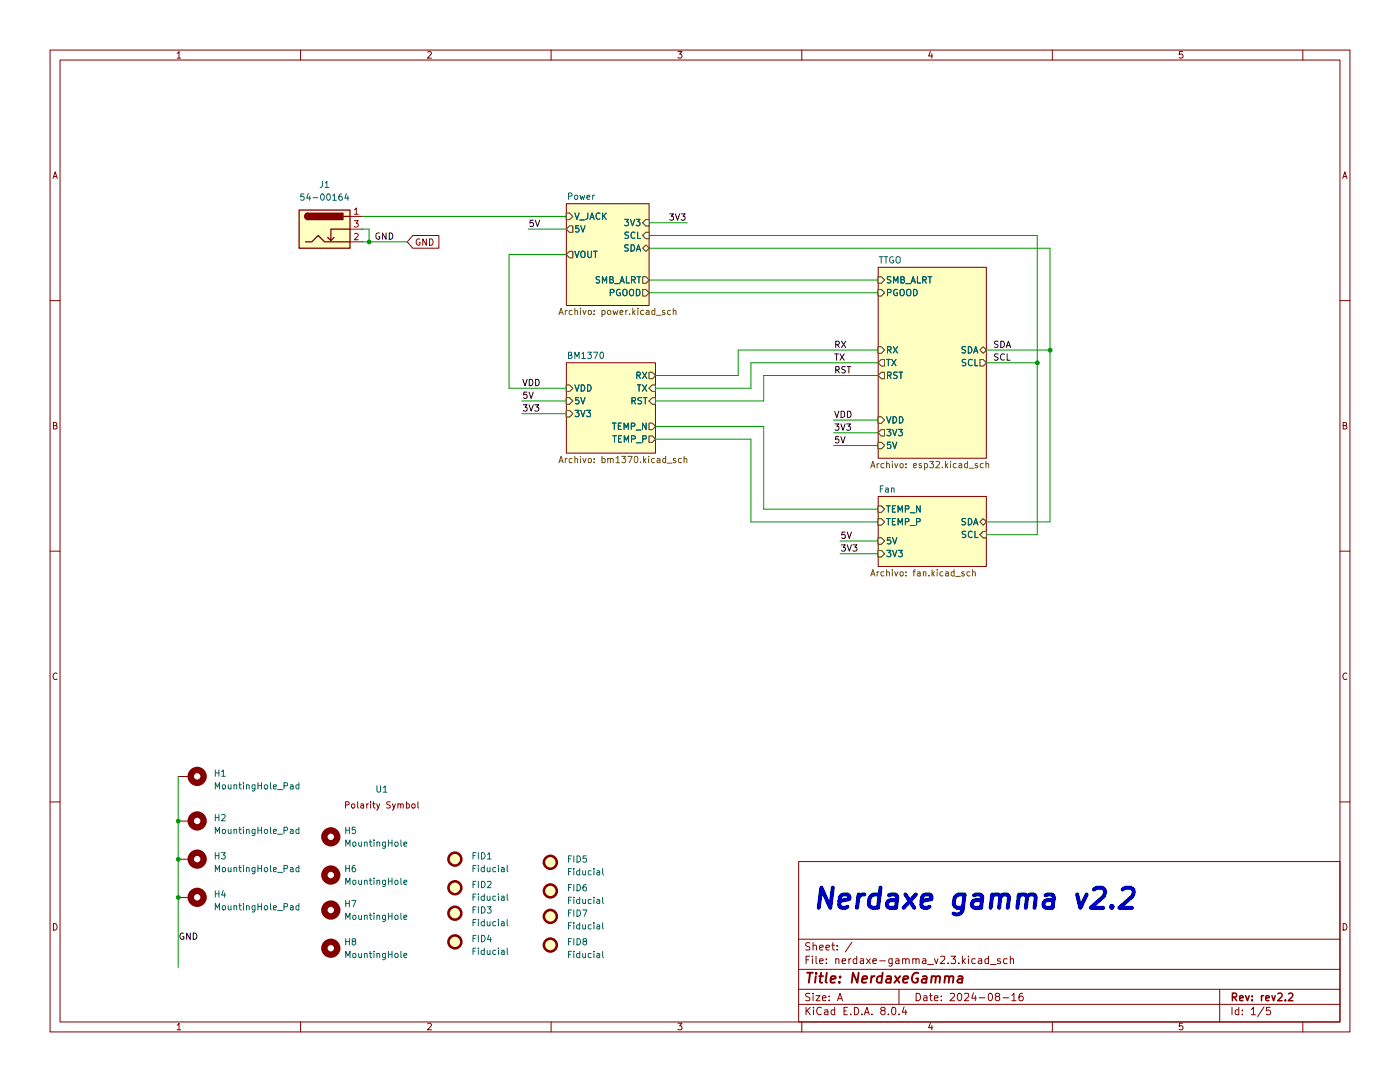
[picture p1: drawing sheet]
(kicad_sch
 (version 20231120)
 (generator "eeschema")
 (generator_version "8.0")
 (paper "A")
 (title_block
  (title "NerdaxeGamma")
  (date "2024-08-16")
  (rev "rev2.2"))
 (lib_symbols
  (symbol "Connector:Barrel_Jack_Switch"
   (pin_names hide) (exclude_from_sim no) (in_bom yes) (on_board yes)
   (property "Reference" "J" (at 0 5.334 0) (effects (font (size 1.27 1.27))))
   (property "Value" "Barrel_Jack_Switch" (at 0 -5.08 0) (effects (font (size 1.27 1.27))))
   (property "Footprint" "" (at 1.27 -1.016 0) (effects (font (size 1.27 1.27)) (hide yes)))
   (property "Datasheet" "~" (at 1.27 -1.016 0) (effects (font (size 1.27 1.27)) (hide yes)))
   (property "Description" "DC Barrel Jack with an internal switch" (at 0 0 0) (effects (font (size 1.27 1.27)) (hide yes)))
   (symbol "Barrel_Jack_Switch_0_1"
    (rectangle (start -5.08 3.81) (end 5.08 -3.81) (stroke (width 0.254) (type default)) (fill (type background)))
    (arc (start -3.302 3.175) (mid -3.9343 2.54) (end -3.302 1.905) (stroke (width 0.254) (type default)) (fill (type none)))
    (arc (start -3.302 3.175) (mid -3.9343 2.54) (end -3.302 1.905) (stroke (width 0.254) (type default)) (fill (type outline)))
    (polyline (pts (xy 1.27 -2.286) (xy 1.905 -1.651)) (stroke (width 0.254) (type default)) (fill (type none)))
    (polyline (pts (xy 5.08 2.54) (xy 3.81 2.54)) (stroke (width 0.254) (type default)) (fill (type none)))
    (polyline (pts (xy 5.08 0) (xy 1.27 0) (xy 1.27 -2.286) (xy 0.635 -1.651)) (stroke (width 0.254) (type default)) (fill (type none)))
    (polyline (pts (xy -3.81 -2.54) (xy -2.54 -2.54) (xy -1.27 -1.27) (xy 0 -2.54) (xy 2.54 -2.54) (xy 5.08 -2.54)) (stroke (width 0.254) (type default)) (fill (type none)))
    (rectangle (start 3.683 3.175) (end -3.302 1.905) (stroke (width 0.254) (type default)) (fill (type outline))))
   (symbol "Barrel_Jack_Switch_1_1"
    (pin power_out line (at 7.62 2.54 180) (length 2.54) (name "~" (effects (font (size 1.27 1.27)))) (number "1" (effects (font (size 1.27 1.27)))))
    (pin power_out line (at 7.62 -2.54 180) (length 2.54) (name "~" (effects (font (size 1.27 1.27)))) (number "2" (effects (font (size 1.27 1.27)))))
    (pin passive line (at 7.62 0 180) (length 2.54) (name "~" (effects (font (size 1.27 1.27)))) (number "3" (effects (font (size 1.27 1.27)))))))
  (symbol "Mechanical:Fiducial" (exclude_from_sim no) (in_bom yes) (on_board yes)
   (property "Reference" "FID" (at 0 5.08 0) (effects (font (size 1.27 1.27))))
   (property "Value" "Fiducial" (at 0 3.175 0) (effects (font (size 1.27 1.27))))
   (property "Footprint" "" (at 0 0 0) (effects (font (size 1.27 1.27)) (hide yes)))
   (property "Datasheet" "~" (at 0 0 0) (effects (font (size 1.27 1.27)) (hide yes)))
   (property "Description" "Fiducial Marker" (at 0 0 0) (effects (font (size 1.27 1.27)) (hide yes)))
   (symbol "Fiducial_0_1"
    (circle (center 0 0) (radius 1.27) (stroke (width 0.508) (type default)) (fill (type background)))))
  (symbol "Mechanical:MountingHole"
   (pin_names
    (offset 1.016)) (exclude_from_sim no) (in_bom yes) (on_board yes)
   (property "Reference" "H" (at 0 5.08 0) (effects (font (size 1.27 1.27))))
   (property "Value" "MountingHole" (at 0 3.175 0) (effects (font (size 1.27 1.27))))
   (property "Footprint" "" (at 0 0 0) (effects (font (size 1.27 1.27)) (hide yes)))
   (property "Datasheet" "~" (at 0 0 0) (effects (font (size 1.27 1.27)) (hide yes)))
   (property "Description" "Mounting Hole without connection" (at 0 0 0) (effects (font (size 1.27 1.27)) (hide yes)))
   (symbol "MountingHole_0_1"
    (circle (center 0 0) (radius 1.27) (stroke (width 1.27) (type default)) (fill (type none)))))
  (symbol "Mechanical:MountingHole_Pad"
   (pin_numbers hide)
   (pin_names
    (offset 1.016) hide) (exclude_from_sim no) (in_bom yes) (on_board yes)
   (property "Reference" "H" (at 0 6.35 0) (effects (font (size 1.27 1.27))))
   (property "Value" "MountingHole_Pad" (at 0 4.445 0) (effects (font (size 1.27 1.27))))
   (property "Footprint" "" (at 0 0 0) (effects (font (size 1.27 1.27)) (hide yes)))
   (property "Datasheet" "~" (at 0 0 0) (effects (font (size 1.27 1.27)) (hide yes)))
   (property "Description" "Mounting Hole with connection" (at 0 0 0) (effects (font (size 1.27 1.27)) (hide yes)))
   (symbol "MountingHole_Pad_0_1"
    (circle (center 0 1.27) (radius 1.27) (stroke (width 1.27) (type default)) (fill (type none))))
   (symbol "MountingHole_Pad_1_1"
    (pin input line (at 0 -2.54 90) (length 2.54) (name "1" (effects (font (size 1.27 1.27)))) (number "1" (effects (font (size 1.27 1.27)))))))
  (symbol "bitaxe:polarity" (exclude_from_sim no) (in_bom no) (on_board yes)
   (property "Reference" "U" (at 0 0 0) (effects (font (size 1.27 1.27))))
   (property "Value" "" (at 0 0 0) (effects (font (size 1.27 1.27))))
   (property "Footprint" "bitaxe:polarity" (at 0 0 0) (effects (font (size 1.27 1.27)) (hide yes)))
   (property "Datasheet" "" (at 0 0 0) (effects (font (size 1.27 1.27)) (hide yes)))
   (property "Description" "" (at 0 0 0) (effects (font (size 1.27 1.27)) (hide yes)))
   (symbol "polarity_1_1"
    (text "Polarity Symbol" (at -1.27 -1.27 0) (effects (font (size 1.27 1.27)))))))
 (junction
  (at 73.66 48.26)
  (diameter 0)
  (color 0 0 0 0))
 (junction
  (at 209.55 69.85)
  (diameter 0)
  (color 0 0 0 0))
 (junction
  (at 35.56 179.07)
  (diameter 0)
  (color 0 0 0 0))
 (junction
  (at 35.56 171.45)
  (diameter 0)
  (color 0 0 0 0))
 (junction
  (at 207.01 72.39)
  (diameter 0)
  (color 0 0 0 0))
 (junction
  (at 35.56 163.83)
  (diameter 0)
  (color 0 0 0 0))
 (wire
  (pts (xy 73.66 45.72) (xy 73.66 48.26))
  (stroke (width 0) (type default)))
 (wire
  (pts (xy 129.54 46.99) (xy 207.01 46.99))
  (stroke (width 0) (type default)))
 (wire
  (pts (xy 152.4 101.6) (xy 175.26 101.6))
  (stroke (width 0) (type default)))
 (wire
  (pts (xy 196.85 72.39) (xy 207.01 72.39))
  (stroke (width 0) (type default)))
 (wire
  (pts (xy 105.41 45.72) (xy 113.03 45.72))
  (stroke (width 0) (type default)))
 (wire
  (pts (xy 147.32 74.93) (xy 147.32 69.85))
  (stroke (width 0) (type default)))
 (wire
  (pts (xy 130.81 77.47) (xy 149.86 77.47))
  (stroke (width 0) (type default)))
 (wire
  (pts (xy 166.37 88.9) (xy 175.26 88.9))
  (stroke (width 0) (type default)))
 (wire
  (pts (xy 72.39 43.18) (xy 113.03 43.18))
  (stroke (width 0) (type default)))
 (wire
  (pts (xy 72.39 48.26) (xy 73.66 48.26))
  (stroke (width 0) (type default)))
 (wire
  (pts (xy 167.64 110.49) (xy 175.26 110.49))
  (stroke (width 0) (type default)))
 (wire
  (pts (xy 209.55 49.53) (xy 209.55 69.85))
  (stroke (width 0) (type default)))
 (wire
  (pts (xy 175.26 104.14) (xy 149.86 104.14))
  (stroke (width 0) (type default)))
 (wire
  (pts (xy 152.4 74.93) (xy 175.26 74.93))
  (stroke (width 0) (type default)))
 (wire
  (pts (xy 129.54 49.53) (xy 209.55 49.53))
  (stroke (width 0) (type default)))
 (wire
  (pts (xy 73.66 48.26) (xy 81.28 48.26))
  (stroke (width 0) (type default)))
 (wire
  (pts (xy 166.37 83.82) (xy 175.26 83.82))
  (stroke (width 0) (type default)))
 (wire
  (pts (xy 207.01 72.39) (xy 207.01 106.68))
  (stroke (width 0) (type default)))
 (wire
  (pts (xy 207.01 46.99) (xy 207.01 72.39))
  (stroke (width 0) (type default)))
 (wire
  (pts (xy 196.85 69.85) (xy 209.55 69.85))
  (stroke (width 0) (type default)))
 (wire
  (pts (xy 152.4 80.01) (xy 152.4 74.93))
  (stroke (width 0) (type default)))
 (wire
  (pts (xy 35.56 163.83) (xy 35.56 171.45))
  (stroke (width 0) (type default)))
 (wire
  (pts (xy 104.14 82.55) (xy 113.03 82.55))
  (stroke (width 0) (type default)))
 (wire
  (pts (xy 130.81 74.93) (xy 147.32 74.93))
  (stroke (width 0) (type default)))
 (wire
  (pts (xy 196.85 104.14) (xy 209.55 104.14))
  (stroke (width 0) (type default)))
 (wire
  (pts (xy 72.39 45.72) (xy 73.66 45.72))
  (stroke (width 0) (type default)))
 (wire
  (pts (xy 101.6 77.47) (xy 101.6 50.8))
  (stroke (width 0) (type default)))
 (wire
  (pts (xy 130.81 85.09) (xy 152.4 85.09))
  (stroke (width 0) (type default)))
 (wire
  (pts (xy 149.86 77.47) (xy 149.86 72.39))
  (stroke (width 0) (type default)))
 (wire
  (pts (xy 196.85 106.68) (xy 207.01 106.68))
  (stroke (width 0) (type default)))
 (wire
  (pts (xy 104.14 80.01) (xy 113.03 80.01))
  (stroke (width 0) (type default)))
 (wire
  (pts (xy 149.86 87.63) (xy 130.81 87.63))
  (stroke (width 0) (type default)))
 (wire
  (pts (xy 209.55 104.14) (xy 209.55 69.85))
  (stroke (width 0) (type default)))
 (wire
  (pts (xy 129.54 58.42) (xy 175.26 58.42))
  (stroke (width 0) (type default)))
 (wire
  (pts (xy 167.64 107.95) (xy 175.26 107.95))
  (stroke (width 0) (type default)))
 (wire
  (pts (xy 129.54 55.88) (xy 175.26 55.88))
  (stroke (width 0) (type default)))
 (wire
  (pts (xy 35.56 179.07) (xy 35.56 193.04))
  (stroke (width 0) (type default)))
 (wire
  (pts (xy 35.56 154.94) (xy 35.56 163.83))
  (stroke (width 0) (type default)))
 (wire
  (pts (xy 152.4 85.09) (xy 152.4 101.6))
  (stroke (width 0) (type default)))
 (wire
  (pts (xy 147.32 69.85) (xy 175.26 69.85))
  (stroke (width 0) (type default)))
 (wire
  (pts (xy 166.37 86.36) (xy 175.26 86.36))
  (stroke (width 0) (type default)))
 (wire
  (pts (xy 113.03 77.47) (xy 101.6 77.47))
  (stroke (width 0) (type default)))
 (wire
  (pts (xy 101.6 50.8) (xy 113.03 50.8))
  (stroke (width 0) (type default)))
 (wire
  (pts (xy 130.81 80.01) (xy 152.4 80.01))
  (stroke (width 0) (type default)))
 (wire
  (pts (xy 149.86 72.39) (xy 175.26 72.39))
  (stroke (width 0) (type default)))
 (wire
  (pts (xy 35.56 171.45) (xy 35.56 179.07))
  (stroke (width 0) (type default)))
 (wire
  (pts (xy 149.86 104.14) (xy 149.86 87.63))
  (stroke (width 0) (type default)))
 (wire
  (pts (xy 129.54 44.45) (xy 137.16 44.45))
  (stroke (width 0) (type default)))
 (text "Nerdaxe gamma v2.2"
  (exclude_from_sim no)
  (at 194.564 179.578 0)
  (effects (font (size 4 4) (thickness 0.8)
    (bold yes)
    (italic yes))))
 (label "VDD"
  (at 166.37 83.82 0)
  (fields_autoplaced yes)
  (effects (font (size 1.27 1.27)) (justify left bottom)))
 (label "3V3"
  (at 104.14 82.55 0)
  (fields_autoplaced yes)
  (effects (font (size 1.27 1.27)) (justify left bottom)))
 (label "RST"
  (at 166.37 74.93 0)
  (fields_autoplaced yes)
  (effects (font (size 1.27 1.27)) (justify left bottom)))
 (label "VDD"
  (at 104.14 77.47 0)
  (fields_autoplaced yes)
  (effects (font (size 1.27 1.27)) (justify left bottom)))
 (label "5V"
  (at 105.41 45.72 0)
  (fields_autoplaced yes)
  (effects (font (size 1.27 1.27)) (justify left bottom)))
 (label "5V"
  (at 167.64 107.95 0)
  (fields_autoplaced yes)
  (effects (font (size 1.27 1.27)) (justify left bottom)))
 (label "SDA"
  (at 198.12 69.85 0)
  (fields_autoplaced yes)
  (effects (font (size 1.27 1.27)) (justify left bottom)))
 (label "GND"
  (at 35.56 187.96 0)
  (fields_autoplaced yes)
  (effects (font (size 1.27 1.27)) (justify left bottom)))
 (label "RX"
  (at 166.37 69.85 0)
  (fields_autoplaced yes)
  (effects (font (size 1.27 1.27)) (justify left bottom)))
 (label "3V3"
  (at 133.35 44.45 0)
  (fields_autoplaced yes)
  (effects (font (size 1.27 1.27)) (justify left bottom)))
 (label "3V3"
  (at 166.37 86.36 0)
  (fields_autoplaced yes)
  (effects (font (size 1.27 1.27)) (justify left bottom)))
 (label "SCL"
  (at 198.12 72.39 0)
  (fields_autoplaced yes)
  (effects (font (size 1.27 1.27)) (justify left bottom)))
 (label "5V"
  (at 166.37 88.9 0)
  (fields_autoplaced yes)
  (effects (font (size 1.27 1.27)) (justify left bottom)))
 (label "3V3"
  (at 167.64 110.49 0)
  (fields_autoplaced yes)
  (effects (font (size 1.27 1.27)) (justify left bottom)))
 (label "5V"
  (at 104.14 80.01 0)
  (fields_autoplaced yes)
  (effects (font (size 1.27 1.27)) (justify left bottom)))
 (label "GND"
  (at 78.74 48.26 180)
  (fields_autoplaced yes)
  (effects (font (size 1.27 1.27)) (justify right bottom)))
 (label "TX"
  (at 166.37 72.39 0)
  (fields_autoplaced yes)
  (effects (font (size 1.27 1.27)) (justify left bottom)))
 (global_label "GND"
  (shape input)
  (at 81.28 48.26 0)
  (fields_autoplaced yes)
  (effects (font (size 1.27 1.27)) (justify left))
  (property "Intersheetrefs" "${INTERSHEET_REFS}" (at 87.5636 48.1806 0) (effects (font (size 1.27 1.27)) (justify left) (hide yes))))
 (symbol
  (lib_id "Mechanical:Fiducial")
  (at 90.805 177.165 0)
  (unit 1)
  (exclude_from_sim no)
  (in_bom no)
  (on_board yes)
  (dnp no)
  (fields_autoplaced yes)
  (property "Reference" "FID2" (at 93.98 176.53 0) (effects (font (size 1.27 1.27)) (justify left)))
  (property "Value" "Fiducial" (at 93.98 179.07 0) (effects (font (size 1.27 1.27)) (justify left)))
  (property "Footprint" "Fiducial:Fiducial_1mm_Mask2mm" (at 90.805 177.165 0) (effects (font (size 1.27 1.27)) (hide yes)))
  (property "Datasheet" "~" (at 90.805 177.165 0) (effects (font (size 1.27 1.27)) (hide yes)))
  (property "Description" "" (at 90.805 177.165 0) (effects (font (size 1.27 1.27)) (hide yes))))
 (symbol
  (lib_id "Mechanical:Fiducial")
  (at 90.805 182.245 0)
  (unit 1)
  (exclude_from_sim no)
  (in_bom no)
  (on_board yes)
  (dnp no)
  (fields_autoplaced yes)
  (property "Reference" "FID3" (at 93.98 181.61 0) (effects (font (size 1.27 1.27)) (justify left)))
  (property "Value" "Fiducial" (at 93.98 184.15 0) (effects (font (size 1.27 1.27)) (justify left)))
  (property "Footprint" "Fiducial:Fiducial_1mm_Mask2mm" (at 90.805 182.245 0) (effects (font (size 1.27 1.27)) (hide yes)))
  (property "Datasheet" "~" (at 90.805 182.245 0) (effects (font (size 1.27 1.27)) (hide yes)))
  (property "Description" "" (at 90.805 182.245 0) (effects (font (size 1.27 1.27)) (hide yes))))
 (symbol
  (lib_id "Mechanical:Fiducial")
  (at 90.805 187.96 0)
  (unit 1)
  (exclude_from_sim no)
  (in_bom no)
  (on_board yes)
  (dnp no)
  (fields_autoplaced yes)
  (property "Reference" "FID4" (at 93.98 187.325 0) (effects (font (size 1.27 1.27)) (justify left)))
  (property "Value" "Fiducial" (at 93.98 189.865 0) (effects (font (size 1.27 1.27)) (justify left)))
  (property "Footprint" "Fiducial:Fiducial_1mm_Mask2mm" (at 90.805 187.96 0) (effects (font (size 1.27 1.27)) (hide yes)))
  (property "Datasheet" "~" (at 90.805 187.96 0) (effects (font (size 1.27 1.27)) (hide yes)))
  (property "Description" "" (at 90.805 187.96 0) (effects (font (size 1.27 1.27)) (hide yes))))
 (symbol
  (lib_id "Mechanical:Fiducial")
  (at 109.855 177.8 0)
  (unit 1)
  (exclude_from_sim no)
  (in_bom no)
  (on_board yes)
  (dnp no)
  (fields_autoplaced yes)
  (property "Reference" "FID6" (at 113.03 177.165 0) (effects (font (size 1.27 1.27)) (justify left)))
  (property "Value" "Fiducial" (at 113.03 179.705 0) (effects (font (size 1.27 1.27)) (justify left)))
  (property "Footprint" "Fiducial:Fiducial_1mm_Mask2mm" (at 109.855 177.8 0) (effects (font (size 1.27 1.27)) (hide yes)))
  (property "Datasheet" "~" (at 109.855 177.8 0) (effects (font (size 1.27 1.27)) (hide yes)))
  (property "Description" "" (at 109.855 177.8 0) (effects (font (size 1.27 1.27)) (hide yes))))
 (symbol
  (lib_id "Mechanical:MountingHole")
  (at 66.04 189.23 0)
  (unit 1)
  (exclude_from_sim no)
  (in_bom no)
  (on_board yes)
  (dnp no)
  (fields_autoplaced yes)
  (property "Reference" "H8" (at 68.58 187.9599 0) (effects (font (size 1.27 1.27)) (justify left)))
  (property "Value" "MountingHole" (at 68.58 190.4999 0) (effects (font (size 1.27 1.27)) (justify left)))
  (property "Footprint" "MountingHole:MountingHole_3.5mm" (at 66.04 189.23 0) (effects (font (size 1.27 1.27)) (hide yes)))
  (property "Datasheet" "~" (at 66.04 189.23 0) (effects (font (size 1.27 1.27)) (hide yes)))
  (property "Description" "" (at 66.04 189.23 0) (effects (font (size 1.27 1.27)) (hide yes))))
 (symbol
  (lib_id "Connector:Barrel_Jack_Switch")
  (at 64.77 45.72 0)
  (unit 1)
  (exclude_from_sim no)
  (in_bom yes)
  (on_board yes)
  (dnp no)
  (fields_autoplaced yes)
  (property "Reference" "J1" (at 64.77 36.83 0) (effects (font (size 1.27 1.27))))
  (property "Value" "54-00164" (at 64.77 39.37 0) (effects (font (size 1.27 1.27))))
  (property "Footprint" "bitaxe:TENSILITY_54-00164" (at 66.04 46.736 0) (effects (font (size 1.27 1.27)) (hide yes)))
  (property "Datasheet" "https://tensility.s3.amazonaws.com/uploads/pdffiles/54-00164.pdf" (at 66.04 46.736 0) (effects (font (size 1.27 1.27)) (hide yes)))
  (property "Description" "DC Barrel Jack with an internal switch" (at 64.77 45.72 0) (effects (font (size 1.27 1.27)) (hide yes)))
  (property "DK" "839-54-00164CT-ND" (at 64.77 45.72 0) (effects (font (size 1.27 1.27)) (hide yes)))
  (property "PARTNO" "54-00164" (at 64.77 45.72 0) (effects (font (size 1.27 1.27)) (hide yes)))
  (property "LCSC" "C431534" (at 64.77 45.72 0) (effects (font (size 1.27 1.27)) (hide yes)))
  (pin "1")
  (pin "2")
  (pin "3"))
 (symbol
  (lib_id "Mechanical:MountingHole_Pad")
  (at 38.1 154.94 270)
  (unit 1)
  (exclude_from_sim no)
  (in_bom no)
  (on_board yes)
  (dnp no)
  (fields_autoplaced yes)
  (property "Reference" "H1" (at 42.545 154.305 90) (effects (font (size 1.27 1.27)) (justify left)))
  (property "Value" "MountingHole_Pad" (at 42.545 156.845 90) (effects (font (size 1.27 1.27)) (justify left)))
  (property "Footprint" "MountingHole:MountingHole_3mm_Pad_Via" (at 38.1 154.94 0) (effects (font (size 1.27 1.27)) (hide yes)))
  (property "Datasheet" "~" (at 38.1 154.94 0) (effects (font (size 1.27 1.27)) (hide yes)))
  (property "Description" "" (at 38.1 154.94 0) (effects (font (size 1.27 1.27)) (hide yes)))
  (pin "1"))
 (symbol
  (lib_id "Mechanical:MountingHole")
  (at 66.04 181.61 0)
  (unit 1)
  (exclude_from_sim no)
  (in_bom no)
  (on_board yes)
  (dnp no)
  (fields_autoplaced yes)
  (property "Reference" "H7" (at 68.58 180.3399 0) (effects (font (size 1.27 1.27)) (justify left)))
  (property "Value" "MountingHole" (at 68.58 182.8799 0) (effects (font (size 1.27 1.27)) (justify left)))
  (property "Footprint" "MountingHole:MountingHole_3.5mm" (at 66.04 181.61 0) (effects (font (size 1.27 1.27)) (hide yes)))
  (property "Datasheet" "~" (at 66.04 181.61 0) (effects (font (size 1.27 1.27)) (hide yes)))
  (property "Description" "" (at 66.04 181.61 0) (effects (font (size 1.27 1.27)) (hide yes))))
 (symbol
  (lib_id "Mechanical:Fiducial")
  (at 90.805 171.45 0)
  (unit 1)
  (exclude_from_sim no)
  (in_bom no)
  (on_board yes)
  (dnp no)
  (fields_autoplaced yes)
  (property "Reference" "FID1" (at 93.98 170.815 0) (effects (font (size 1.27 1.27)) (justify left)))
  (property "Value" "Fiducial" (at 93.98 173.355 0) (effects (font (size 1.27 1.27)) (justify left)))
  (property "Footprint" "Fiducial:Fiducial_1mm_Mask2mm" (at 90.805 171.45 0) (effects (font (size 1.27 1.27)) (hide yes)))
  (property "Datasheet" "~" (at 90.805 171.45 0) (effects (font (size 1.27 1.27)) (hide yes)))
  (property "Description" "" (at 90.805 171.45 0) (effects (font (size 1.27 1.27)) (hide yes))))
 (symbol
  (lib_id "Mechanical:Fiducial")
  (at 109.855 188.595 0)
  (unit 1)
  (exclude_from_sim no)
  (in_bom no)
  (on_board yes)
  (dnp no)
  (fields_autoplaced yes)
  (property "Reference" "FID8" (at 113.03 187.96 0) (effects (font (size 1.27 1.27)) (justify left)))
  (property "Value" "Fiducial" (at 113.03 190.5 0) (effects (font (size 1.27 1.27)) (justify left)))
  (property "Footprint" "Fiducial:Fiducial_1mm_Mask2mm" (at 109.855 188.595 0) (effects (font (size 1.27 1.27)) (hide yes)))
  (property "Datasheet" "~" (at 109.855 188.595 0) (effects (font (size 1.27 1.27)) (hide yes)))
  (property "Description" "" (at 109.855 188.595 0) (effects (font (size 1.27 1.27)) (hide yes))))
 (symbol
  (lib_id "Mechanical:Fiducial")
  (at 109.855 172.085 0)
  (unit 1)
  (exclude_from_sim no)
  (in_bom no)
  (on_board yes)
  (dnp no)
  (fields_autoplaced yes)
  (property "Reference" "FID5" (at 113.03 171.45 0) (effects (font (size 1.27 1.27)) (justify left)))
  (property "Value" "Fiducial" (at 113.03 173.99 0) (effects (font (size 1.27 1.27)) (justify left)))
  (property "Footprint" "Fiducial:Fiducial_1mm_Mask2mm" (at 109.855 172.085 0) (effects (font (size 1.27 1.27)) (hide yes)))
  (property "Datasheet" "~" (at 109.855 172.085 0) (effects (font (size 1.27 1.27)) (hide yes)))
  (property "Description" "" (at 109.855 172.085 0) (effects (font (size 1.27 1.27)) (hide yes))))
 (symbol
  (lib_id "Mechanical:MountingHole")
  (at 66.04 174.625 0)
  (unit 1)
  (exclude_from_sim no)
  (in_bom no)
  (on_board yes)
  (dnp no)
  (fields_autoplaced yes)
  (property "Reference" "H6" (at 68.58 173.3549 0) (effects (font (size 1.27 1.27)) (justify left)))
  (property "Value" "MountingHole" (at 68.58 175.8949 0) (effects (font (size 1.27 1.27)) (justify left)))
  (property "Footprint" "MountingHole:MountingHole_3.5mm" (at 66.04 174.625 0) (effects (font (size 1.27 1.27)) (hide yes)))
  (property "Datasheet" "~" (at 66.04 174.625 0) (effects (font (size 1.27 1.27)) (hide yes)))
  (property "Description" "" (at 66.04 174.625 0) (effects (font (size 1.27 1.27)) (hide yes))))
 (symbol
  (lib_id "Mechanical:Fiducial")
  (at 109.855 182.88 0)
  (unit 1)
  (exclude_from_sim no)
  (in_bom no)
  (on_board yes)
  (dnp no)
  (fields_autoplaced yes)
  (property "Reference" "FID7" (at 113.03 182.245 0) (effects (font (size 1.27 1.27)) (justify left)))
  (property "Value" "Fiducial" (at 113.03 184.785 0) (effects (font (size 1.27 1.27)) (justify left)))
  (property "Footprint" "Fiducial:Fiducial_1mm_Mask2mm" (at 109.855 182.88 0) (effects (font (size 1.27 1.27)) (hide yes)))
  (property "Datasheet" "~" (at 109.855 182.88 0) (effects (font (size 1.27 1.27)) (hide yes)))
  (property "Description" "" (at 109.855 182.88 0) (effects (font (size 1.27 1.27)) (hide yes))))
 (symbol
  (lib_id "Mechanical:MountingHole")
  (at 66.04 167.005 0)
  (unit 1)
  (exclude_from_sim no)
  (in_bom no)
  (on_board yes)
  (dnp no)
  (fields_autoplaced yes)
  (property "Reference" "H5" (at 68.58 165.7349 0) (effects (font (size 1.27 1.27)) (justify left)))
  (property "Value" "MountingHole" (at 68.58 168.2749 0) (effects (font (size 1.27 1.27)) (justify left)))
  (property "Footprint" "MountingHole:MountingHole_3.5mm" (at 66.04 167.005 0) (effects (font (size 1.27 1.27)) (hide yes)))
  (property "Datasheet" "~" (at 66.04 167.005 0) (effects (font (size 1.27 1.27)) (hide yes)))
  (property "Description" "" (at 66.04 167.005 0) (effects (font (size 1.27 1.27)) (hide yes))))
 (symbol
  (lib_id "Mechanical:MountingHole_Pad")
  (at 38.1 171.45 270)
  (unit 1)
  (exclude_from_sim no)
  (in_bom no)
  (on_board yes)
  (dnp no)
  (fields_autoplaced yes)
  (property "Reference" "H3" (at 42.545 170.815 90) (effects (font (size 1.27 1.27)) (justify left)))
  (property "Value" "MountingHole_Pad" (at 42.545 173.355 90) (effects (font (size 1.27 1.27)) (justify left)))
  (property "Footprint" "MountingHole:MountingHole_3mm_Pad_Via" (at 38.1 171.45 0) (effects (font (size 1.27 1.27)) (hide yes)))
  (property "Datasheet" "~" (at 38.1 171.45 0) (effects (font (size 1.27 1.27)) (hide yes)))
  (property "Description" "" (at 38.1 171.45 0) (effects (font (size 1.27 1.27)) (hide yes)))
  (pin "1"))
 (symbol
  (lib_id "Mechanical:MountingHole_Pad")
  (at 38.1 163.83 270)
  (unit 1)
  (exclude_from_sim no)
  (in_bom no)
  (on_board yes)
  (dnp no)
  (fields_autoplaced yes)
  (property "Reference" "H2" (at 42.545 163.195 90) (effects (font (size 1.27 1.27)) (justify left)))
  (property "Value" "MountingHole_Pad" (at 42.545 165.735 90) (effects (font (size 1.27 1.27)) (justify left)))
  (property "Footprint" "MountingHole:MountingHole_3mm_Pad_Via" (at 38.1 163.83 0) (effects (font (size 1.27 1.27)) (hide yes)))
  (property "Datasheet" "~" (at 38.1 163.83 0) (effects (font (size 1.27 1.27)) (hide yes)))
  (property "Description" "" (at 38.1 163.83 0) (effects (font (size 1.27 1.27)) (hide yes)))
  (pin "1"))
 (symbol
  (lib_id "Mechanical:MountingHole_Pad")
  (at 38.1 179.07 270)
  (unit 1)
  (exclude_from_sim no)
  (in_bom no)
  (on_board yes)
  (dnp no)
  (fields_autoplaced yes)
  (property "Reference" "H4" (at 42.545 178.435 90) (effects (font (size 1.27 1.27)) (justify left)))
  (property "Value" "MountingHole_Pad" (at 42.545 180.975 90) (effects (font (size 1.27 1.27)) (justify left)))
  (property "Footprint" "MountingHole:MountingHole_3mm_Pad_Via" (at 38.1 179.07 0) (effects (font (size 1.27 1.27)) (hide yes)))
  (property "Datasheet" "~" (at 38.1 179.07 0) (effects (font (size 1.27 1.27)) (hide yes)))
  (property "Description" "" (at 38.1 179.07 0) (effects (font (size 1.27 1.27)) (hide yes)))
  (pin "1"))
 (symbol
  (lib_id "bitaxe:polarity")
  (at 77.47 159.385 0)
  (unit 1)
  (exclude_from_sim no)
  (in_bom no)
  (on_board yes)
  (dnp no)
  (fields_autoplaced yes)
  (property "Reference" "U1" (at 76.2 157.48 0) (effects (font (size 1.27 1.27))))
  (property "Value" "~" (at 77.47 159.385 0) (effects (font (size 1.27 1.27))))
  (property "Footprint" "bitaxe:polarity" (at 77.47 159.385 0) (effects (font (size 1.27 1.27)) (hide yes)))
  (property "Datasheet" "" (at 77.47 159.385 0) (effects (font (size 1.27 1.27)) (hide yes)))
  (property "Description" "" (at 77.47 159.385 0) (effects (font (size 1.27 1.27)) (hide yes))))
 (sheet
  (at 113.03 72.39)
  (size 17.78 18.034)
  (fields_autoplaced yes)
  (stroke (width 0.1524) (type solid))
  (fill (color 255 255 194 1.0000))
  (property "Sheetname" "BM1370" (at 113.03 71.6784 0) (effects (font (size 1.27 1.27)) (justify left bottom)))
  (property "Sheetfile" "bm1370.kicad_sch" (at 113.03 91.0086 0) (effects (font (size 1.27 1.27)) (justify left top)))
  (pin "TX" input (at 130.81 77.47 0) (effects (font (size 1.27 1.27)) (justify right)))
  (pin "RX" output (at 130.81 74.93 0) (effects (font (size 1.27 1.27)) (justify right)))
  (pin "RST" input (at 130.81 80.01 0) (effects (font (size 1.27 1.27)) (justify right)))
  (pin "3V3" input (at 113.03 82.55 180) (effects (font (size 1.27 1.27)) (justify left)))
  (pin "5V" input (at 113.03 80.01 180) (effects (font (size 1.27 1.27)) (justify left)))
  (pin "VDD" input (at 113.03 77.47 180) (effects (font (size 1.27 1.27)) (justify left)))
  (pin "TEMP_N" output (at 130.81 85.09 0) (effects (font (size 1.27 1.27)) (justify right)))
  (pin "TEMP_P" output (at 130.81 87.63 0) (effects (font (size 1.27 1.27)) (justify right))))
 (sheet
  (at 175.26 99.06)
  (size 21.59 13.97)
  (fields_autoplaced yes)
  (stroke (width 0.1524) (type solid))
  (fill (color 255 255 194 1.0000))
  (property "Sheetname" "Fan" (at 175.26 98.3484 0) (effects (font (size 1.27 1.27)) (justify left bottom)))
  (property "Sheetfile" "fan.kicad_sch" (at 175.26 113.6146 0) (effects (font (size 1.27 1.27)) (justify left top)))
  (pin "SDA" bidirectional (at 196.85 104.14 0) (effects (font (size 1.27 1.27)) (justify right)))
  (pin "SCL" input (at 196.85 106.68 0) (effects (font (size 1.27 1.27)) (justify right)))
  (pin "5V" input (at 175.26 107.95 180) (effects (font (size 1.27 1.27)) (justify left)))
  (pin "3V3" input (at 175.26 110.49 180) (effects (font (size 1.27 1.27)) (justify left)))
  (pin "TEMP_N" input (at 175.26 101.6 180) (effects (font (size 1.27 1.27)) (justify left)))
  (pin "TEMP_P" input (at 175.26 104.14 180) (effects (font (size 1.27 1.27)) (justify left))))
 (sheet
  (at 113.03 40.64)
  (size 16.51 20.32)
  (stroke (width 0.1524) (type solid))
  (fill (color 255 255 194 1.0000))
  (property "Sheetname" "Power" (at 113.03 39.9284 0) (effects (font (size 1.27 1.27)) (justify left bottom)))
  (property "Sheetfile" "power.kicad_sch" (at 113.03 61.468 0) (effects (font (size 1.27 1.27)) (justify left top)))
  (pin "VOUT" output (at 113.03 50.8 180) (effects (font (size 1.27 1.27)) (justify left)))
  (pin "V_JACK" input (at 113.03 43.18 180) (effects (font (size 1.27 1.27)) (justify left)))
  (pin "SCL" input (at 129.54 46.99 0) (effects (font (size 1.27 1.27)) (justify right)))
  (pin "SDA" bidirectional (at 129.54 49.53 0) (effects (font (size 1.27 1.27)) (justify right)))
  (pin "5V" output (at 113.03 45.72 180) (effects (font (size 1.27 1.27)) (justify left)))
  (pin "3V3" input (at 129.54 44.45 0) (effects (font (size 1.27 1.27)) (justify right)))
  (pin "PGOOD" output (at 129.54 58.42 0) (effects (font (size 1.27 1.27)) (justify right)))
  (pin "SMB_ALRT" output (at 129.54 55.88 0) (effects (font (size 1.27 1.27)) (justify right))))
 (sheet
  (at 175.26 53.34)
  (size 21.59 38.1)
  (fields_autoplaced yes)
  (stroke (width 0.1524) (type solid))
  (fill (color 255 255 194 1.0000))
  (property "Sheetname" "TTGO" (at 175.26 52.6284 0) (effects (font (size 1.27 1.27)) (justify left bottom)))
  (property "Sheetfile" "esp32.kicad_sch" (at 175.26 92.0246 0) (effects (font (size 1.27 1.27)) (justify left top)))
  (pin "SDA" bidirectional (at 196.85 69.85 0) (effects (font (size 1.27 1.27)) (justify right)))
  (pin "SCL" output (at 196.85 72.39 0) (effects (font (size 1.27 1.27)) (justify right)))
  (pin "RX" input (at 175.26 69.85 180) (effects (font (size 1.27 1.27)) (justify left)))
  (pin "TX" output (at 175.26 72.39 180) (effects (font (size 1.27 1.27)) (justify left)))
  (pin "RST" output (at 175.26 74.93 180) (effects (font (size 1.27 1.27)) (justify left)))
  (pin "5V" input (at 175.26 88.9 180) (effects (font (size 1.27 1.27)) (justify left)))
  (pin "3V3" output (at 175.26 86.36 180) (effects (font (size 1.27 1.27)) (justify left)))
  (pin "PGOOD" input (at 175.26 58.42 180) (effects (font (size 1.27 1.27)) (justify left)))
  (pin "VDD" input (at 175.26 83.82 180) (effects (font (size 1.27 1.27)) (justify left)))
  (pin "SMB_ALRT" input (at 175.26 55.88 180) (effects (font (size 1.27 1.27)) (justify left))))
 (sheet_instances
  (path ""
   (page "1"))))
